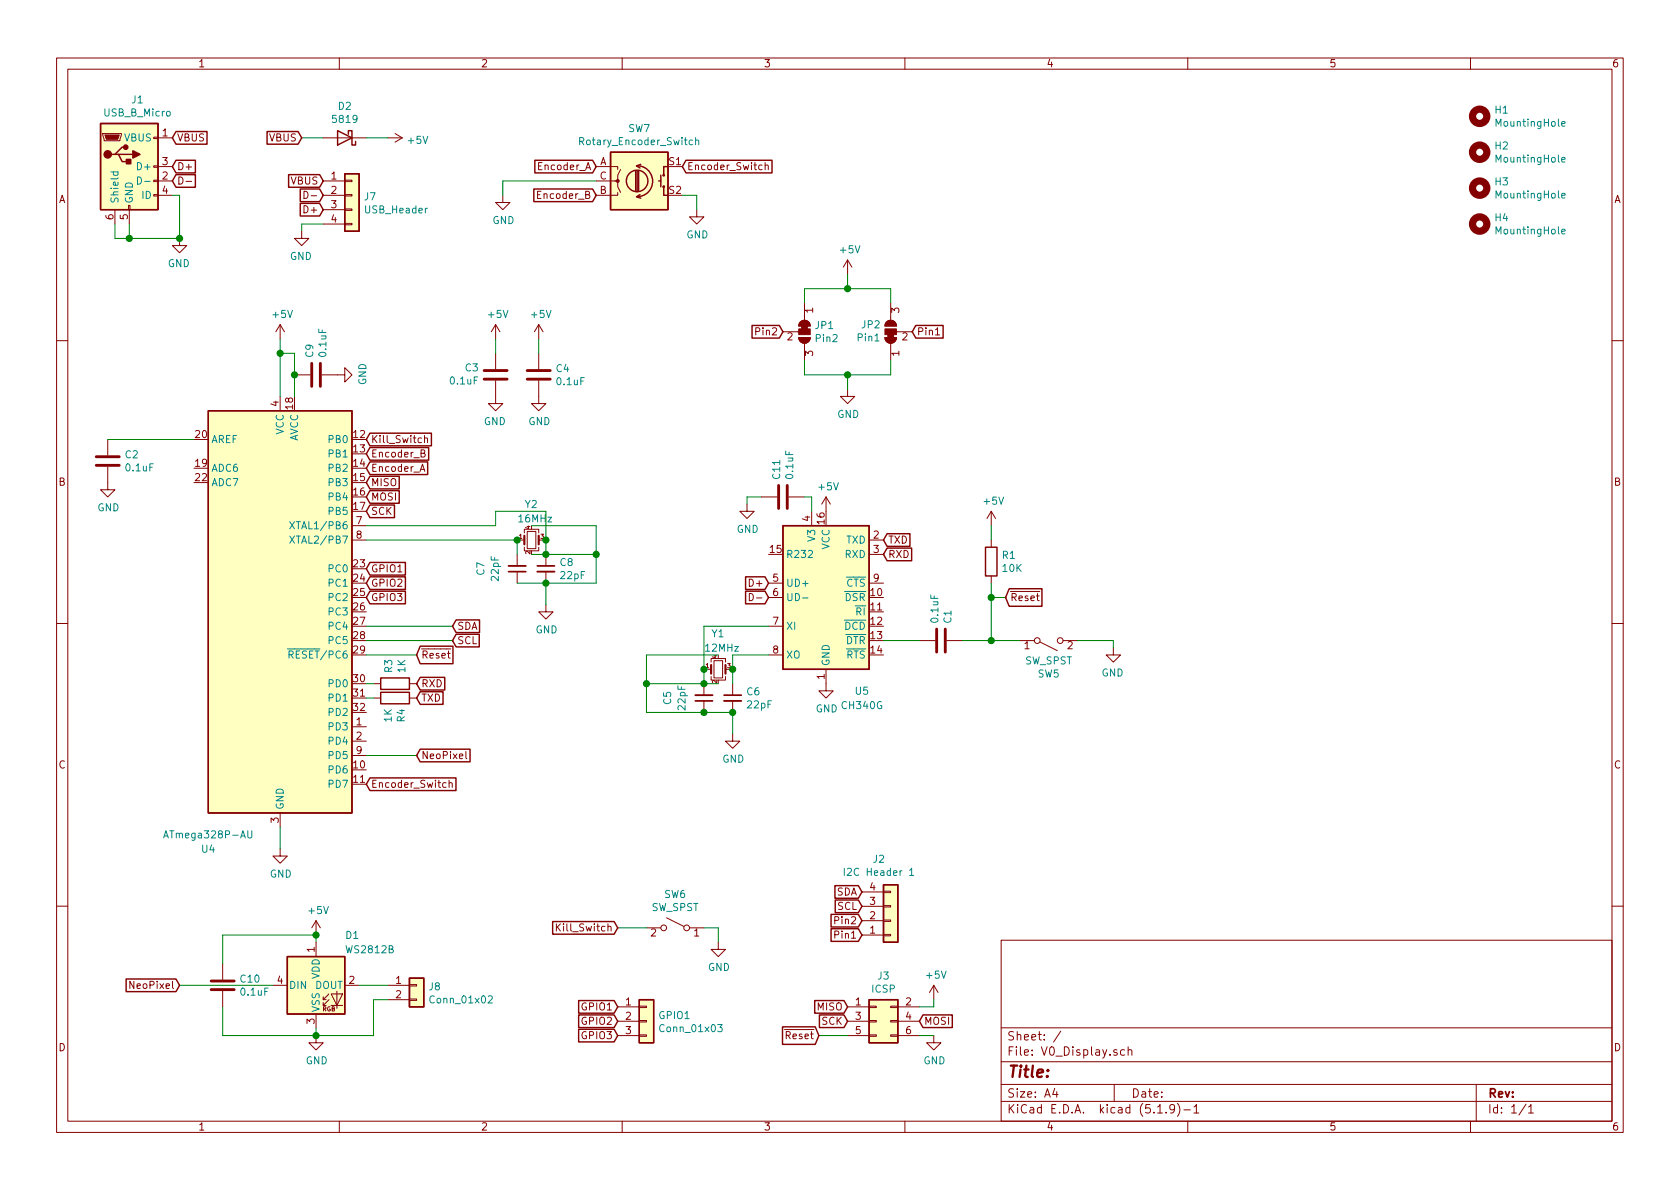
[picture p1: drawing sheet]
EESchema Schematic File Version 4
EELAYER 30 0
EELAYER END
$Descr A4 11693 8268
encoding utf-8
Sheet 1 1
Title ""
Date ""
Rev ""
Comp ""
Comment1 ""
Comment2 ""
Comment3 ""
Comment4 ""
$EndDescr
$Comp
L V0_Display:MountingHole H1
U 1 1
P 10300 800
F 0 "H1" H 10400 846 50  0000 L CNN
F 1 "MountingHole" H 10400 755 50  0000 L CNN
F 2 "V0-Display:MountingHole_3.2mm_M3" H 10300 800 50  0001 C CNN
F 3 "~" H 10300 800 50  0001 C CNN
	1    10300 800 
	1    0    0    -1  
$EndComp
$Comp
L V0_Display:MountingHole H2
U 1 1
P 10300 1050
F 0 "H2" H 10400 1096 50  0000 L CNN
F 1 "MountingHole" H 10400 1005 50  0000 L CNN
F 2 "V0-Display:MountingHole_3.2mm_M3" H 10300 1050 50  0001 C CNN
F 3 "~" H 10300 1050 50  0001 C CNN
	1    10300 1050
	1    0    0    -1  
$EndComp
$Comp
L V0_Display:MountingHole H3
U 1 1
P 10300 1300
F 0 "H3" H 10400 1346 50  0000 L CNN
F 1 "MountingHole" H 10400 1255 50  0000 L CNN
F 2 "V0-Display:MountingHole_3.2mm_M3" H 10300 1300 50  0001 C CNN
F 3 "~" H 10300 1300 50  0001 C CNN
	1    10300 1300
	1    0    0    -1  
$EndComp
$Comp
L V0_Display:MountingHole H4
U 1 1
P 10300 1550
F 0 "H4" H 10400 1596 50  0000 L CNN
F 1 "MountingHole" H 10400 1505 50  0000 L CNN
F 2 "V0-Display:MountingHole_3.2mm_M3" H 10300 1550 50  0001 C CNN
F 3 "~" H 10300 1550 50  0001 C CNN
	1    10300 1550
	1    0    0    -1  
$EndComp
$Comp
L V0_Display:Rotary_Encoder_Switch SW7
U 1 1
P 4450 1250
F 0 "SW7" H 4450 1617 50  0000 C CNN
F 1 "Rotary_Encoder_Switch" H 4450 1526 50  0000 C CNN
F 2 "V0-Display:EN11_Encoder" H 4300 1410 50  0001 C CNN
F 3 "~" H 4450 1510 50  0001 C CNN
	1    4450 1250
	1    0    0    -1  
$EndComp
Text GLabel 4750 1150 2    50   Input ~ 0
Encoder_Switch
Text GLabel 4150 1350 0    50   Input ~ 0
Encoder_B
Text GLabel 4150 1150 0    50   Input ~ 0
Encoder_A
$Comp
L power:GND #PWR0122
U 1 1
P 4850 1450
F 0 "#PWR0122" H 4850 1200 50  0001 C CNN
F 1 "GND" H 4855 1277 50  0000 C CNN
F 2 "" H 4850 1450 50  0001 C CNN
F 3 "" H 4850 1450 50  0001 C CNN
	1    4850 1450
	1    0    0    -1  
$EndComp
Wire Wire Line
	4850 1450 4850 1350
Wire Wire Line
	4850 1350 4750 1350
Wire Wire Line
	4150 1250 3500 1250
$Comp
L power:GND #PWR0123
U 1 1
P 3500 1350
F 0 "#PWR0123" H 3500 1100 50  0001 C CNN
F 1 "GND" H 3505 1177 50  0000 C CNN
F 2 "" H 3500 1350 50  0001 C CNN
F 3 "" H 3500 1350 50  0001 C CNN
	1    3500 1350
	1    0    0    -1  
$EndComp
Wire Wire Line
	3500 1350 3500 1250
$Comp
L V0_Display:Conn_01x04 J7
U 1 1
P 2450 1350
F 0 "J7" H 2530 1342 50  0000 L CNN
F 1 "USB_Header" H 2530 1251 50  0000 L CNN
F 2 "V0-Display:PinHeader_1x04_P2.54mm_Vertical" H 2450 1350 50  0001 C CNN
F 3 "~" H 2450 1350 50  0001 C CNN
	1    2450 1350
	1    0    0    -1  
$EndComp
$Comp
L V0_Display:SW_SPST SW6
U 1 1
P 4700 6450
F 0 "SW6" H 4700 6685 50  0000 C CNN
F 1 "SW_SPST" H 4700 6594 50  0000 C CNN
F 2 "V0-Display:SW_PUSH_6mm" H 4700 6450 50  0001 C CNN
F 3 "~" H 4700 6450 50  0001 C CNN
	1    4700 6450
	-1   0    0    -1  
$EndComp
Text GLabel 2900 5250 2    50   Input ~ 0
NeoPixel
Text GLabel 1250 6850 0    50   Input ~ 0
NeoPixel
$Comp
L power:GND #PWR0121
U 1 1
P 2200 7200
F 0 "#PWR0121" H 2200 6950 50  0001 C CNN
F 1 "GND" H 2205 7027 50  0000 C CNN
F 2 "" H 2200 7200 50  0001 C CNN
F 3 "" H 2200 7200 50  0001 C CNN
	1    2200 7200
	1    0    0    -1  
$EndComp
Wire Wire Line
	1900 6850 1250 6850
Wire Wire Line
	2200 7200 2200 7150
Wire Wire Line
	2200 6550 2200 6500
$Comp
L V0_Display:WS2812B D1
U 1 1
P 2200 6850
F 0 "D1" H 2400 7200 50  0000 L CNN
F 1 "WS2812B" H 2400 7100 50  0000 L CNN
F 2 "V0-Display:LED_WS2812B_PLCC4_5.0x5.0mm_P3.2mm" H 2250 6550 50  0001 L TNN
F 3 "https://cdn-shop.adafruit.com/datasheets/WS2812B.pdf" H 2300 6475 50  0001 L TNN
	1    2200 6850
	1    0    0    -1  
$EndComp
Text GLabel 2550 3050 2    50   Input ~ 0
Kill_Switch
Wire Wire Line
	4500 6450 4300 6450
Wire Wire Line
	5000 6450 4900 6450
Wire Wire Line
	5000 6550 5000 6450
$Comp
L power:GND #PWR0120
U 1 1
P 5000 6550
F 0 "#PWR0120" H 5000 6300 50  0001 C CNN
F 1 "GND" H 5005 6377 50  0000 C CNN
F 2 "" H 5000 6550 50  0001 C CNN
F 3 "" H 5000 6550 50  0001 C CNN
	1    5000 6550
	1    0    0    -1  
$EndComp
Text GLabel 4300 6450 0    50   Input ~ 0
Kill_Switch
Text GLabel 3150 4450 2    50   Input ~ 0
SCL
Text GLabel 3150 4350 2    50   Input ~ 0
SDA
Text GLabel 2900 4550 2    50   Input ~ 0
~Reset
$Comp
L power:GND #PWR0103
U 1 1
P 3450 2750
F 0 "#PWR0103" H 3450 2500 50  0001 C CNN
F 1 "GND" H 3455 2577 50  0000 C CNN
F 2 "" H 3450 2750 50  0001 C CNN
F 3 "" H 3450 2750 50  0001 C CNN
	1    3450 2750
	-1   0    0    -1  
$EndComp
$Comp
L V0_Display:C C3
U 1 1
P 3450 2600
F 0 "C3" H 3336 2554 50  0000 R CNN
F 1 "0.1uF" H 3336 2645 50  0000 R CNN
F 2 "V0-Display:C_0603_1608Metric" H 3488 2450 50  0001 C CNN
F 3 "~" H 3450 2600 50  0001 C CNN
F 4 "C14663" H 3450 2600 50  0001 C CNN "LCSC"
	1    3450 2600
	1    0    0    1   
$EndComp
$Comp
L power:GND #PWR0101
U 1 1
P 3750 2750
F 0 "#PWR0101" H 3750 2500 50  0001 C CNN
F 1 "GND" H 3755 2577 50  0000 C CNN
F 2 "" H 3750 2750 50  0001 C CNN
F 3 "" H 3750 2750 50  0001 C CNN
	1    3750 2750
	1    0    0    -1  
$EndComp
$Comp
L V0_Display:C C4
U 1 1
P 3750 2600
F 0 "C4" H 3865 2646 50  0000 L CNN
F 1 "0.1uF" H 3865 2555 50  0000 L CNN
F 2 "V0-Display:C_0603_1608Metric" H 3788 2450 50  0001 C CNN
F 3 "~" H 3750 2600 50  0001 C CNN
F 4 "C14663" H 3750 2600 50  0001 C CNN "LCSC"
	1    3750 2600
	1    0    0    -1  
$EndComp
Text GLabel 2250 1450 0    50   Input ~ 0
D+
Text GLabel 2250 1350 0    50   Input ~ 0
D-
Text GLabel 2250 1250 0    50   Input ~ 0
VBUS
Wire Wire Line
	2100 1550 2250 1550
Wire Wire Line
	2100 1600 2100 1550
$Comp
L power:GND #PWR0128
U 1 1
P 2100 1600
F 0 "#PWR0128" H 2100 1350 50  0001 C CNN
F 1 "GND" H 2105 1427 50  0000 C CNN
F 2 "" H 2100 1600 50  0001 C CNN
F 3 "" H 2100 1600 50  0001 C CNN
	1    2100 1600
	-1   0    0    -1  
$EndComp
$Comp
L V0_Display:Conn_01x03 GPIO1
U 1 1
P 4500 7100
F 0 "GPIO1" H 4580 7142 50  0000 L CNN
F 1 "Conn_01x03" H 4580 7051 50  0000 L CNN
F 2 "V0-Display:PinHeader_1x03_P2.54mm_Vertical" H 4500 7100 50  0001 C CNN
F 3 "~" H 4500 7100 50  0001 C CNN
	1    4500 7100
	1    0    0    -1  
$EndComp
Text GLabel 2550 4150 2    50   Input ~ 0
GPIO3
Text GLabel 4300 7000 0    50   Input ~ 0
GPIO1
Text GLabel 4300 7100 0    50   Input ~ 0
GPIO2
Text GLabel 4300 7200 0    50   Input ~ 0
GPIO3
$Comp
L V0_Display:Conn_01x02 J8
U 1 1
P 2900 6850
F 0 "J8" H 2980 6842 50  0000 L CNN
F 1 "Conn_01x02" H 2980 6751 50  0000 L CNN
F 2 "V0-Display:PinHeader_1x02_P2.54mm_Vertical" H 2900 6850 50  0001 C CNN
F 3 "~" H 2900 6850 50  0001 C CNN
	1    2900 6850
	1    0    0    -1  
$EndComp
Wire Wire Line
	2500 6850 2700 6850
Wire Wire Line
	2700 6950 2600 6950
Wire Wire Line
	2600 6950 2600 7200
Wire Wire Line
	2600 7200 2200 7200
Connection ~ 2200 7200
Text GLabel 5450 2300 0    50   Input ~ 0
Pin2
$Comp
L V0_Display:SolderJumper_3_Bridged12 JP2
U 1 1
P 6200 2300
F 0 "JP2" V 6246 2367 50  0000 L CNN
F 1 "Pin1" V 6155 2367 50  0000 L CNN
F 2 "V0-Display:SolderJumper-3_P1.3mm_Bridged12_Pad1.0x1.5mm" H 6200 2300 50  0001 C CNN
F 3 "~" H 6200 2300 50  0001 C CNN
	1    6200 2300
	0    -1   -1   0   
$EndComp
Wire Wire Line
	6200 2100 6200 2000
Wire Wire Line
	5900 2600 6200 2600
Connection ~ 5900 2600
Wire Wire Line
	5900 2700 5900 2600
Wire Wire Line
	6200 2600 6200 2500
Wire Wire Line
	5600 2600 5900 2600
Wire Wire Line
	5600 2500 5600 2600
Wire Wire Line
	5900 2000 5600 2000
Connection ~ 5900 2000
Wire Wire Line
	5900 1900 5900 2000
Wire Wire Line
	5600 2000 5600 2100
Wire Wire Line
	6200 2000 5900 2000
Text GLabel 6350 2300 2    50   Input ~ 0
Pin1
Text GLabel 6000 6500 0    50   Input ~ 0
Pin1
Text GLabel 6000 6400 0    50   Input ~ 0
Pin2
$Comp
L V0_Display:SolderJumper_3_Bridged12 JP1
U 1 1
P 5600 2300
F 0 "JP1" V 5554 2368 50  0000 L CNN
F 1 "Pin2" V 5645 2368 50  0000 L CNN
F 2 "V0-Display:SolderJumper-3_P1.3mm_Bridged12_Pad1.0x1.5mm" H 5600 2300 50  0001 C CNN
F 3 "~" H 5600 2300 50  0001 C CNN
	1    5600 2300
	0    1    1    0   
$EndComp
$Comp
L V0_Display:Conn_01x04 J2
U 1 1
P 6200 6400
F 0 "J2" H 6118 5975 50  0000 C CNN
F 1 "I2C Header 1" H 6118 6066 50  0000 C CNN
F 2 "V0-Display:1pt3in_OLED" H 6200 6400 50  0001 C CNN
F 3 "~" H 6200 6400 50  0001 C CNN
	1    6200 6400
	1    0    0    1   
$EndComp
Text GLabel 6000 6300 0    50   Input ~ 0
SCL
Text GLabel 6000 6200 0    50   Input ~ 0
SDA
$Comp
L power:GND #PWR0107
U 1 1
P 5900 2700
F 0 "#PWR0107" H 5900 2450 50  0001 C CNN
F 1 "GND" H 5905 2527 50  0000 C CNN
F 2 "" H 5900 2700 50  0001 C CNN
F 3 "" H 5900 2700 50  0001 C CNN
	1    5900 2700
	1    0    0    -1  
$EndComp
Text GLabel 2550 4050 2    50   Input ~ 0
GPIO2
Text GLabel 2550 3950 2    50   Input ~ 0
GPIO1
Text GLabel 2550 3250 2    50   Input ~ 0
Encoder_A
Text GLabel 2550 3150 2    50   Input ~ 0
Encoder_B
Text GLabel 2550 5450 2    50   Input ~ 0
Encoder_Switch
Connection ~ 1250 1650
$Comp
L power:GND #PWR0112
U 1 1
P 1250 1650
F 0 "#PWR0112" H 1250 1400 50  0001 C CNN
F 1 "GND" H 1255 1477 50  0000 C CNN
F 2 "" H 1250 1650 50  0001 C CNN
F 3 "" H 1250 1650 50  0001 C CNN
	1    1250 1650
	-1   0    0    -1  
$EndComp
Wire Wire Line
	900  1650 800  1650
Connection ~ 900  1650
Wire Wire Line
	900  1550 900  1650
Wire Wire Line
	800  1650 800  1550
Wire Wire Line
	1250 1650 900  1650
Wire Wire Line
	1250 1350 1250 1650
Wire Wire Line
	1200 1350 1250 1350
Text GLabel 1200 1250 2    50   Input ~ 0
D-
Text GLabel 1200 1150 2    50   Input ~ 0
D+
$Comp
L V0_Display:USB_B_Micro J1
U 1 1
P 900 1150
F 0 "J1" H 957 1617 50  0000 C CNN
F 1 "USB_B_Micro" H 957 1526 50  0000 C CNN
F 2 "V0-Display:MolexVertical&Horizontal_MicroB" H 1050 1100 50  0001 C CNN
F 3 "~" H 1050 1100 50  0001 C CNN
	1    900  1150
	1    0    0    -1  
$EndComp
$Comp
L power:GND #PWR0115
U 1 1
P 7750 4500
F 0 "#PWR0115" H 7750 4250 50  0001 C CNN
F 1 "GND" H 7755 4327 50  0000 C CNN
F 2 "" H 7750 4500 50  0001 C CNN
F 3 "" H 7750 4500 50  0001 C CNN
	1    7750 4500
	-1   0    0    -1  
$EndComp
Text GLabel 7000 4150 2    50   Input ~ 0
~Reset
Connection ~ 6900 4150
Wire Wire Line
	6900 4050 6900 4150
Wire Wire Line
	7000 4150 6900 4150
$Comp
L Switch:SW_SPST SW5
U 1 1
P 7300 4450
F 0 "SW5" H 7300 4685 50  0000 C CNN
F 1 "SW_SPST" H 7300 4594 50  0000 C CNN
F 2 "V0-Display:SW_PUSH_6mm" H 7300 4450 50  0001 C CNN
F 3 "~" H 7300 4450 50  0001 C CNN
	1    7300 4450
	1    0    0    1   
$EndComp
$Comp
L V0_Display:R R1
U 1 1
P 6900 3900
F 0 "R1" H 6970 3946 50  0000 L CNN
F 1 "10K" H 6970 3855 50  0000 L CNN
F 2 "V0-Display:R_0805_2012Metric" V 6830 3900 50  0001 C CNN
F 3 "~" H 6900 3900 50  0001 C CNN
F 4 "C17414" H 6900 3900 50  0001 C CNN "LCSC"
	1    6900 3900
	1    0    0    -1  
$EndComp
$Comp
L power:GND #PWR0108
U 1 1
P 1950 5900
F 0 "#PWR0108" H 1950 5650 50  0001 C CNN
F 1 "GND" H 1955 5727 50  0000 C CNN
F 2 "" H 1950 5900 50  0001 C CNN
F 3 "" H 1950 5900 50  0001 C CNN
	1    1950 5900
	1    0    0    -1  
$EndComp
Wire Wire Line
	1950 5900 1950 5750
$Comp
L Device:C_Small C8
U 1 1
P 3800 3950
F 0 "C8" H 3892 3996 50  0000 L CNN
F 1 "22pF" H 3892 3905 50  0000 L CNN
F 2 "V0-Display:C_0603_1608Metric" H 3800 3950 50  0001 C CNN
F 3 "~" H 3800 3950 50  0001 C CNN
F 4 "C1653" H 3800 3950 50  0001 C CNN "LCSC"
	1    3800 3950
	1    0    0    -1  
$EndComp
$Comp
L Device:C_Small C7
U 1 1
P 3600 3950
F 0 "C7" V 3850 3950 50  0000 C CNN
F 1 "22pF" V 3750 3950 50  0000 C CNN
F 2 "V0-Display:C_0603_1608Metric" H 3600 3950 50  0001 C CNN
F 3 "~" H 3600 3950 50  0001 C CNN
F 4 "C1653" V 3600 3950 50  0001 C CNN "LCSC"
	1    3600 3950
	-1   0    0    1   
$EndComp
$Comp
L power:GND #PWR0109
U 1 1
P 3800 4200
F 0 "#PWR0109" H 3800 3950 50  0001 C CNN
F 1 "GND" H 3805 4027 50  0000 C CNN
F 2 "" H 3800 4200 50  0001 C CNN
F 3 "" H 3800 4200 50  0001 C CNN
	1    3800 4200
	1    0    0    -1  
$EndComp
$Comp
L Device:Crystal_GND24_Small Y2
U 1 1
P 3700 3750
F 0 "Y2" H 3650 4000 50  0000 L CNN
F 1 "16MHz" H 3600 3900 50  0000 L CNN
F 2 "V0-Display:Crystal_SMD_3225-4Pin_3.2x2.5mm" H 3700 3750 50  0001 C CNN
F 3 "~" H 3700 3750 50  0001 C CNN
F 4 "C13738" H 3700 3750 50  0001 C CNN "LCSC"
	1    3700 3750
	1    0    0    -1  
$EndComp
Wire Wire Line
	2550 3650 3450 3650
Wire Wire Line
	3450 3650 3450 3550
Wire Wire Line
	3450 3550 3800 3550
Wire Wire Line
	3800 3550 3800 3750
Wire Wire Line
	3800 3750 3800 3850
Connection ~ 3800 3750
Wire Wire Line
	2550 3750 3600 3750
Wire Wire Line
	3600 3750 3600 3850
Connection ~ 3600 3750
Wire Wire Line
	4150 3850 4150 4050
Wire Wire Line
	3700 3650 4150 3650
Wire Wire Line
	4150 3650 4150 3850
Connection ~ 4150 3850
Wire Wire Line
	3600 4050 3800 4050
Connection ~ 3800 4050
Wire Wire Line
	3800 4050 4150 4050
Wire Wire Line
	3800 4050 3800 4200
$Comp
L MCU_Microchip_ATmega:ATmega328P-AU U4
U 1 1
P 1950 4250
F 0 "U4" H 1450 2600 50  0000 C CNN
F 1 "ATmega328P-AU" H 1450 2700 50  0000 C CNN
F 2 "V0-Display:TQFP-32_7x7mm_P0.8mm" H 1950 4250 50  0001 C CIN
F 3 "http://ww1.microchip.com/downloads/en/DeviceDoc/ATmega328_P%20AVR%20MCU%20with%20picoPower%20Technology%20Data%20Sheet%2040001984A.pdf" H 1950 4250 50  0001 C CNN
F 4 "C14877" H 1950 4250 50  0001 C CNN "LCSC"
	1    1950 4250
	1    0    0    -1  
$EndComp
Text GLabel 2900 4850 2    50   Input ~ 0
TXD
Text GLabel 2900 4750 2    50   Input ~ 0
RXD
Wire Wire Line
	3700 3850 3800 3850
$Comp
L V0_Display:R R3
U 1 1
P 2750 4750
F 0 "R3" H 2820 4796 50  0000 L CNN
F 1 "1K" H 2820 4705 50  0000 L CNN
F 2 "V0-Display:R_0805_2012Metric" V 2680 4750 50  0001 C CNN
F 3 "~" H 2750 4750 50  0001 C CNN
F 4 "C17513" H 2750 4750 50  0001 C CNN "LCSC"
	1    2750 4750
	0    -1   -1   0   
$EndComp
$Comp
L V0_Display:R R4
U 1 1
P 2750 4850
F 0 "R4" H 2820 4896 50  0000 L CNN
F 1 "1K" H 2820 4805 50  0000 L CNN
F 2 "V0-Display:R_0805_2012Metric" V 2680 4850 50  0001 C CNN
F 3 "~" H 2750 4850 50  0001 C CNN
F 4 "C17513" H 2750 4850 50  0001 C CNN "LCSC"
	1    2750 4850
	0    1    1    0   
$EndComp
Wire Wire Line
	2550 4750 2600 4750
Wire Wire Line
	2550 4850 2600 4850
Wire Wire Line
	2550 4450 3150 4450
Wire Wire Line
	2550 4350 3150 4350
Wire Wire Line
	2550 4550 2900 4550
$Comp
L V0_Display:C C2
U 1 1
P 750 3200
F 0 "C2" H 865 3246 50  0000 L CNN
F 1 "0.1uF" H 865 3155 50  0000 L CNN
F 2 "V0-Display:C_0603_1608Metric" H 788 3050 50  0001 C CNN
F 3 "~" H 750 3200 50  0001 C CNN
F 4 "C14663" H 750 3200 50  0001 C CNN "LCSC"
	1    750  3200
	1    0    0    -1  
$EndComp
$Comp
L power:GND #PWR0105
U 1 1
P 750 3350
F 0 "#PWR0105" H 750 3100 50  0001 C CNN
F 1 "GND" H 755 3177 50  0000 C CNN
F 2 "" H 750 3350 50  0001 C CNN
F 3 "" H 750 3350 50  0001 C CNN
	1    750  3350
	1    0    0    -1  
$EndComp
Wire Wire Line
	750  3050 1350 3050
Wire Wire Line
	2900 5250 2550 5250
$Comp
L power:+5V #PWR0106
U 1 1
P 2700 950
F 0 "#PWR0106" H 2700 800 50  0001 C CNN
F 1 "+5V" V 2715 1078 50  0000 L CNN
F 2 "" H 2700 950 50  0001 C CNN
F 3 "" H 2700 950 50  0001 C CNN
	1    2700 950 
	0    1    1    0   
$EndComp
Text GLabel 1200 950  2    50   Input ~ 0
VBUS
Text GLabel 2100 950  0    50   Input ~ 0
VBUS
$Comp
L power:+5V #PWR0114
U 1 1
P 5900 1900
F 0 "#PWR0114" H 5900 1750 50  0001 C CNN
F 1 "+5V" H 5915 2073 50  0000 C CNN
F 2 "" H 5900 1900 50  0001 C CNN
F 3 "" H 5900 1900 50  0001 C CNN
	1    5900 1900
	1    0    0    -1  
$EndComp
$Comp
L power:+5V #PWR0116
U 1 1
P 1950 2350
F 0 "#PWR0116" H 1950 2200 50  0001 C CNN
F 1 "+5V" H 1965 2523 50  0000 C CNN
F 2 "" H 1950 2350 50  0001 C CNN
F 3 "" H 1950 2350 50  0001 C CNN
	1    1950 2350
	1    0    0    -1  
$EndComp
Wire Wire Line
	6900 3750 6900 3650
$Comp
L power:+5V #PWR0111
U 1 1
P 6900 3650
F 0 "#PWR0111" H 6900 3500 50  0001 C CNN
F 1 "+5V" H 6915 3823 50  0000 C CNN
F 2 "" H 6900 3650 50  0001 C CNN
F 3 "" H 6900 3650 50  0001 C CNN
	1    6900 3650
	1    0    0    -1  
$EndComp
Wire Wire Line
	2100 950  2250 950 
Wire Wire Line
	2550 950  2700 950 
$Comp
L Device:D_Schottky D2
U 1 1
P 2400 950
F 0 "D2" H 2400 733 50  0000 C CNN
F 1 "5819" H 2400 824 50  0000 C CNN
F 2 "V0-Display:D_SOD-123" H 2400 950 50  0001 C CNN
F 3 "~" H 2400 950 50  0001 C CNN
F 4 "C8598" H 2400 950 50  0001 C CNN "LCSC"
	1    2400 950 
	-1   0    0    1   
$EndComp
$Comp
L power:+5V #PWR0102
U 1 1
P 3450 2350
F 0 "#PWR0102" H 3450 2200 50  0001 C CNN
F 1 "+5V" H 3465 2523 50  0000 C CNN
F 2 "" H 3450 2350 50  0001 C CNN
F 3 "" H 3450 2350 50  0001 C CNN
	1    3450 2350
	1    0    0    -1  
$EndComp
$Comp
L power:+5V #PWR0104
U 1 1
P 3750 2350
F 0 "#PWR0104" H 3750 2200 50  0001 C CNN
F 1 "+5V" H 3765 2523 50  0000 C CNN
F 2 "" H 3750 2350 50  0001 C CNN
F 3 "" H 3750 2350 50  0001 C CNN
	1    3750 2350
	1    0    0    -1  
$EndComp
$Comp
L power:+5V #PWR0113
U 1 1
P 2200 6500
F 0 "#PWR0113" H 2200 6350 50  0001 C CNN
F 1 "+5V" H 2215 6673 50  0000 C CNN
F 2 "" H 2200 6500 50  0001 C CNN
F 3 "" H 2200 6500 50  0001 C CNN
	1    2200 6500
	1    0    0    -1  
$EndComp
Wire Wire Line
	2050 2600 2050 2750
$Comp
L Connector_Generic:Conn_02x03_Odd_Even J3
U 1 1
P 6100 7100
F 0 "J3" H 6150 7417 50  0000 C CNN
F 1 "ICSP" H 6150 7326 50  0000 C CNN
F 2 "V0-Display:PinHeader_2x03_P2.54mm_Vertical" H 6100 7100 50  0001 C CNN
F 3 "~" H 6100 7100 50  0001 C CNN
	1    6100 7100
	1    0    0    -1  
$EndComp
Text GLabel 5900 7000 0    50   Input ~ 0
MISO
Text GLabel 5900 7100 0    50   Input ~ 0
SCK
$Comp
L power:+5V #PWR0119
U 1 1
P 6500 6950
F 0 "#PWR0119" H 6500 6800 50  0001 C CNN
F 1 "+5V" H 6515 7123 50  0000 C CNN
F 2 "" H 6500 6950 50  0001 C CNN
F 3 "" H 6500 6950 50  0001 C CNN
	1    6500 6950
	1    0    0    -1  
$EndComp
$Comp
L power:GND #PWR0124
U 1 1
P 6500 7200
F 0 "#PWR0124" H 6500 6950 50  0001 C CNN
F 1 "GND" H 6505 7027 50  0000 C CNN
F 2 "" H 6500 7200 50  0001 C CNN
F 3 "" H 6500 7200 50  0001 C CNN
	1    6500 7200
	1    0    0    -1  
$EndComp
Wire Wire Line
	6400 7000 6500 7000
Wire Wire Line
	6500 7000 6500 6950
Wire Wire Line
	6400 7200 6500 7200
Text GLabel 6400 7100 2    50   Input ~ 0
MOSI
Text GLabel 2550 3350 2    50   Input ~ 0
MISO
Text GLabel 2550 3450 2    50   Input ~ 0
MOSI
Text GLabel 2550 3550 2    50   Input ~ 0
SCK
Text GLabel 5700 7200 0    50   Input ~ 0
~Reset
Wire Wire Line
	5700 7200 5900 7200
$Comp
L V0_Display:C C9
U 1 1
P 2200 2600
F 0 "C9" H 2315 2646 50  0000 L CNN
F 1 "0.1uF" H 2315 2555 50  0000 L CNN
F 2 "V0-Display:C_0603_1608Metric" H 2238 2450 50  0001 C CNN
F 3 "~" H 2200 2600 50  0001 C CNN
F 4 "C14663" H 2200 2600 50  0001 C CNN "LCSC"
	1    2200 2600
	0    -1   -1   0   
$EndComp
Wire Wire Line
	1950 2350 1950 2450
Wire Wire Line
	2050 2600 2050 2450
Wire Wire Line
	2050 2450 1950 2450
Connection ~ 2050 2600
Connection ~ 1950 2450
Wire Wire Line
	1950 2450 1950 2750
$Comp
L power:GND #PWR0125
U 1 1
P 2350 2600
F 0 "#PWR0125" H 2350 2350 50  0001 C CNN
F 1 "GND" H 2355 2427 50  0000 C CNN
F 2 "" H 2350 2600 50  0001 C CNN
F 3 "" H 2350 2600 50  0001 C CNN
	1    2350 2600
	0    -1   -1   0   
$EndComp
$Comp
L V0_Display:C C10
U 1 1
P 1550 6850
F 0 "C10" H 1665 6896 50  0000 L CNN
F 1 "0.1uF" H 1665 6805 50  0000 L CNN
F 2 "V0-Display:C_0603_1608Metric" H 1588 6700 50  0001 C CNN
F 3 "~" H 1550 6850 50  0001 C CNN
F 4 "C14663" H 1550 6850 50  0001 C CNN "LCSC"
	1    1550 6850
	1    0    0    -1  
$EndComp
Wire Wire Line
	1550 6700 1550 6500
Wire Wire Line
	1550 6500 2200 6500
Connection ~ 2200 6500
Wire Wire Line
	1550 7000 1550 7200
Wire Wire Line
	1550 7200 2200 7200
Wire Wire Line
	3750 2350 3750 2450
Wire Wire Line
	3450 2350 3450 2450
Connection ~ 3800 3850
Wire Wire Line
	3800 3850 4150 3850
Wire Wire Line
	4900 4750 5000 4750
Connection ~ 4900 4750
Wire Wire Line
	5200 3450 5300 3450
Wire Wire Line
	5200 3500 5200 3450
$Comp
L power:GND #PWR0126
U 1 1
P 5200 3500
F 0 "#PWR0126" H 5200 3250 50  0001 C CNN
F 1 "GND" H 5205 3327 50  0000 C CNN
F 2 "" H 5200 3500 50  0001 C CNN
F 3 "" H 5200 3500 50  0001 C CNN
	1    5200 3500
	1    0    0    -1  
$EndComp
Wire Wire Line
	5650 3450 5600 3450
Wire Wire Line
	5650 3550 5650 3450
$Comp
L V0_Display:C C11
U 1 1
P 5450 3450
F 0 "C11" H 5565 3496 50  0000 L CNN
F 1 "0.1uF" H 5565 3405 50  0000 L CNN
F 2 "V0-Display:C_0603_1608Metric" H 5488 3300 50  0001 C CNN
F 3 "~" H 5450 3450 50  0001 C CNN
F 4 "C14663" H 5450 3450 50  0001 C CNN "LCSC"
	1    5450 3450
	0    -1   -1   0   
$EndComp
$Comp
L power:GND #PWR0118
U 1 1
P 5750 4750
F 0 "#PWR0118" H 5750 4500 50  0001 C CNN
F 1 "GND" H 5755 4577 50  0000 C CNN
F 2 "" H 5750 4750 50  0001 C CNN
F 3 "" H 5750 4750 50  0001 C CNN
	1    5750 4750
	1    0    0    -1  
$EndComp
$Comp
L power:+5V #PWR0117
U 1 1
P 5750 3550
F 0 "#PWR0117" H 5750 3400 50  0001 C CNN
F 1 "+5V" H 5765 3723 50  0000 C CNN
F 2 "" H 5750 3550 50  0001 C CNN
F 3 "" H 5750 3550 50  0001 C CNN
	1    5750 3550
	1    0    0    -1  
$EndComp
Wire Wire Line
	6150 4450 6400 4450
$Comp
L V0_Display:C C1
U 1 1
P 6550 4450
F 0 "C1" H 6436 4404 50  0000 R CNN
F 1 "0.1uF" H 6436 4495 50  0000 R CNN
F 2 "V0-Display:C_0603_1608Metric" H 6588 4300 50  0001 C CNN
F 3 "~" H 6550 4450 50  0001 C CNN
F 4 "C14663" H 6550 4450 50  0001 C CNN "LCSC"
	1    6550 4450
	0    -1   1    0   
$EndComp
Wire Wire Line
	4500 4750 4900 4750
Wire Wire Line
	4500 4750 4500 4950
Connection ~ 4500 4750
Wire Wire Line
	4500 4550 4500 4750
Text GLabel 5350 4150 0    50   Input ~ 0
D-
Text GLabel 5350 4050 0    50   Input ~ 0
D+
Wire Wire Line
	5100 4550 5100 4650
Connection ~ 4900 4650
Wire Wire Line
	4900 4650 4900 4350
Wire Wire Line
	4900 4950 4500 4950
Connection ~ 4900 4950
Wire Wire Line
	5100 4950 5100 5100
Connection ~ 5100 4950
Wire Wire Line
	4900 4950 5100 4950
Wire Wire Line
	5000 4550 4500 4550
Wire Wire Line
	4900 4650 4900 4750
Connection ~ 5100 4650
Wire Wire Line
	5100 4650 5100 4750
$Comp
L Device:Crystal_GND24_Small Y1
U 1 1
P 5000 4650
F 0 "Y1" H 4950 4900 50  0000 L CNN
F 1 "12MHz" H 4900 4800 50  0000 L CNN
F 2 "V0-Display:Crystal_SMD_3225-4Pin_3.2x2.5mm" H 5000 4650 50  0001 C CNN
F 3 "~" H 5000 4650 50  0001 C CNN
F 4 "C9002" H 5000 4650 50  0001 C CNN "LCSC"
	1    5000 4650
	1    0    0    -1  
$EndComp
$Comp
L power:GND #PWR0110
U 1 1
P 5100 5100
F 0 "#PWR0110" H 5100 4850 50  0001 C CNN
F 1 "GND" H 5105 4927 50  0000 C CNN
F 2 "" H 5100 5100 50  0001 C CNN
F 3 "" H 5100 5100 50  0001 C CNN
	1    5100 5100
	1    0    0    -1  
$EndComp
$Comp
L Device:C_Small C5
U 1 1
P 4900 4850
F 0 "C5" V 5150 4850 50  0000 C CNN
F 1 "22pF" V 5050 4850 50  0000 C CNN
F 2 "V0-Display:C_0603_1608Metric" H 4900 4850 50  0001 C CNN
F 3 "~" H 4900 4850 50  0001 C CNN
F 4 "C1653" V 4900 4850 50  0001 C CNN "LCSC"
	1    4900 4850
	-1   0    0    1   
$EndComp
$Comp
L Device:C_Small C6
U 1 1
P 5100 4850
F 0 "C6" H 5192 4896 50  0000 L CNN
F 1 "22pF" H 5192 4805 50  0000 L CNN
F 2 "V0-Display:C_0603_1608Metric" H 5100 4850 50  0001 C CNN
F 3 "~" H 5100 4850 50  0001 C CNN
F 4 "C1653" H 5100 4850 50  0001 C CNN "LCSC"
	1    5100 4850
	1    0    0    -1  
$EndComp
Text GLabel 6150 3850 2    50   Input ~ 0
RXD
Text GLabel 6150 3750 2    50   Input ~ 0
TXD
$Comp
L Interface_USB:CH340G U5
U 1 1
P 5750 4150
F 0 "U5" H 6000 3500 50  0000 C CNN
F 1 "CH340G" H 6000 3400 50  0000 C CNN
F 2 "V0-Display:SOIC-16_3.9x9.9mm_P1.27mm" H 5800 3600 50  0001 L CNN
F 3 "http://www.datasheet5.com/pdf-local-2195953" H 5400 4950 50  0001 C CNN
F 4 "C14267" H 5750 4150 50  0001 C CNN "LCSC"
	1    5750 4150
	1    0    0    -1  
$EndComp
Wire Wire Line
	4900 4350 5350 4350
Wire Wire Line
	5100 4550 5350 4550
Wire Wire Line
	6900 4450 7100 4450
Wire Wire Line
	7500 4450 7750 4450
Wire Wire Line
	7750 4450 7750 4500
Wire Wire Line
	6700 4450 6900 4450
Connection ~ 6900 4450
Wire Wire Line
	6900 4450 6900 4150
$EndSCHEMATC
